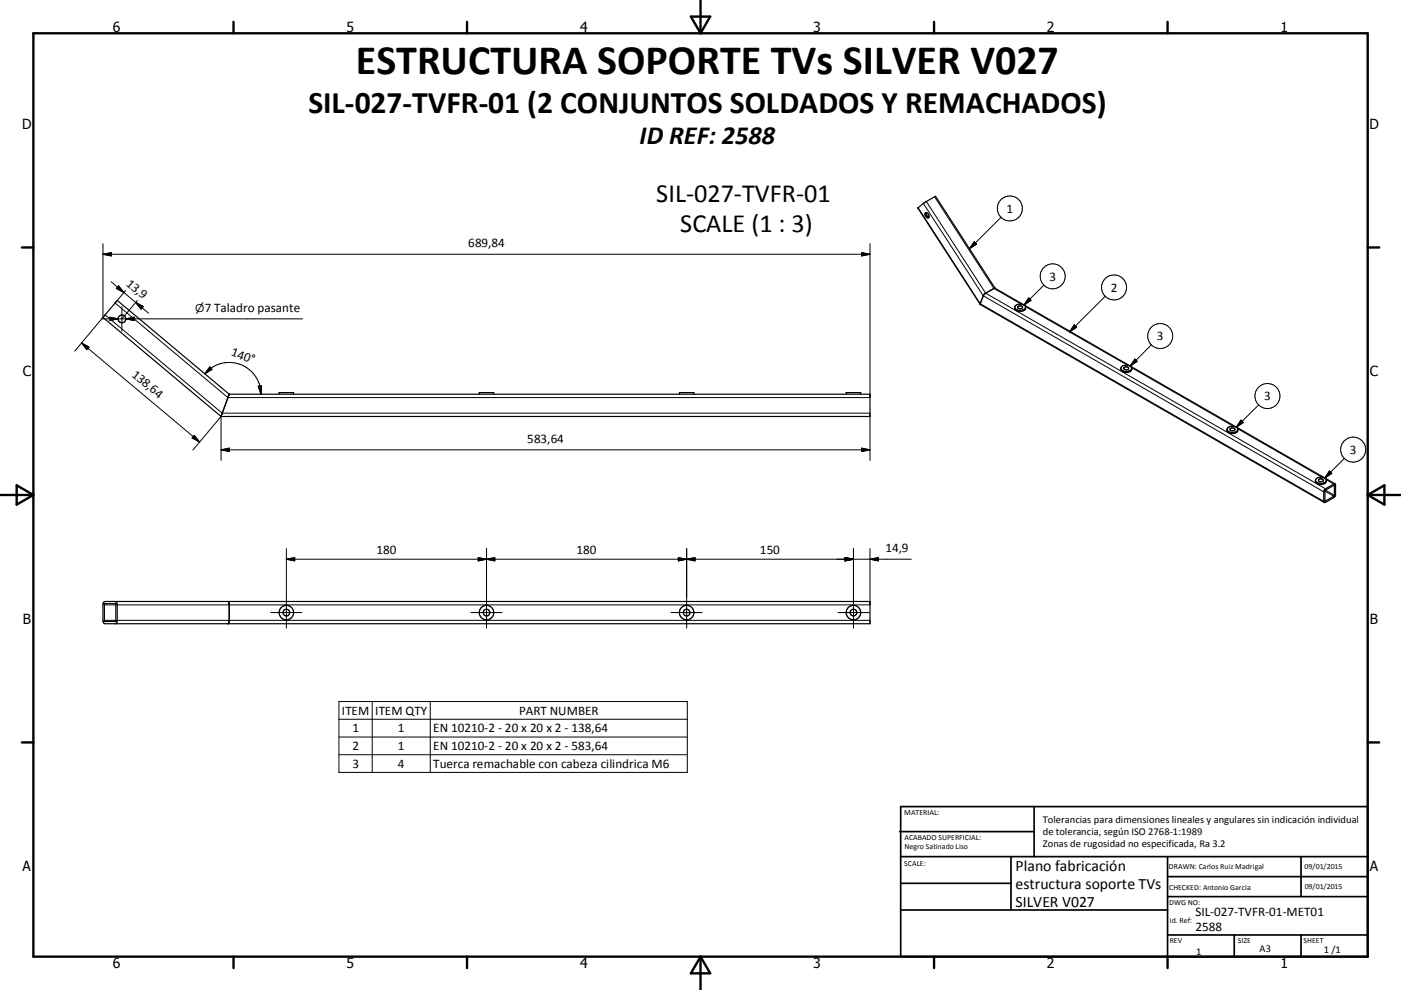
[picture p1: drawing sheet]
<svg xmlns="http://www.w3.org/2000/svg" width="420mm" height="297mm" viewBox="0 0 420 297" stroke-linecap="round" stroke-linejoin="round" font-family="sans-serif">
<g fill="none" stroke="#000" stroke-width=".36">
<path d="M280.5 58.9l-2.9 1.6-2.4 1.9 18.7 28.9M280.5 58.9h.1M280.5 58.9l17.8 27.6M277.7 63.8a1.29 1.29 0 0 0 .8 1.4M277.7 63.8a1.18 1.18 0 0 1 .8 1.4M277.7 63.8a.88 .88 0 0 0-.3 1 .88 .88 0 0 0 .9 .6l.2-.2M30.9 95.2h.1M30.9 95.2l35.4 29.7M30.9 95.2l4.3-5.1 33.5 28.2M293.9 91.4l103.1 59.4M298.3 86.5l-3.2 1.8-1.2 3.1M298.3 86.5l102 58.7"/>
<path d="M304.2 92.2a1.91 1.91 0 0 0 3.3 .1M304.4 91.7a2.13 2.13 0 0 1 3.1 .4 1.63 1.63 0 0 1-2.6 1.1 .94 .94 0 0 1-.5-1.5zM305.2 92a.73 .73 0 0 1 .8-.3 .73 .73 0 0 1 .5 .7 .71 .71 0 0 1-.8 .3 .71 .71 0 0 1-.5-.7zM68.7 118.3l-2.4 6.6M68.7 118.3h192.1v6.6h-194.5M83.7 118.3v-.5h4.3v.5M143.7 118.3v-.5h4.3v.5M203.7 118.3v-.5h4.3v.5M253.7 118.3v-.5h4.3v.5M336.2 110.1a2 2 0 0 1 3.1 .4 1.66 1.66 0 0 1-2.6 1.1 .94 .94 0 0 1-.5-1.5zM337 110.3a.72 .72 0 0 1 .8-.3 .72 .72 0 0 1 .5 .7 .79 .79 0 0 1-1.3-.4zM339.3 110.5a1.93 1.93 0 0 1-3.3 .1"/>
<path d="M66.3 124.9h.1M368.1 128.4a1.97 1.97 0 0 1 3 .4 1.64 1.64 0 0 1-2.6 1.1 .93 .93 0 0 1-.4-1.5zM368.8 128.6a.76 .76 0 0 1 .8-.3 .76 .76 0 0 1 .6 .7 .75 .75 0 0 1-.8 .3 .75 .75 0 0 1-.6-.7zM371.1 128.8a1.93 1.93 0 0 1-3.2 .1M394.6 143.6a2.14 2.14 0 0 1 3 .3 1.62 1.62 0 0 1-2.6 1.2 .92 .92 0 0 1-.4-1.5zM395.4 143.9a.76 .76 0 0 1 .8-.3 .76 .76 0 0 1 .5 .7 .71 .71 0 0 1-.8 .3 .71 .71 0 0 1-.5-.7zM397.4 147l2.6-1.4v3.1l-2.7 1.6-.1-2.9zM397.6 144.1a1.89 1.89 0 0 1-3.2 .1M400 145.6h.1M400.3 145.2l.1 .3-.1 3.4-2.9 1.8-.4 .1M400.3 145.2l-2.9 1.4-.5 .6v3.2l.1 .4M31.1 180.7l.4-.2h229.3v6.6h-229.3l-.5-.4-.1-.6v-4.6z"/>
<path d="M31.4 181.1l3.3 .1-.1 5.2h-3.2zM34.5 180.5l.5 .3 .2 .7-.1 4.8-.2 .6-.4 .2M68.3 180.5l.4 1v4.6l-.4 1"/>
<circle cx="36.6" cy="95.7" r="1.17"/>
<circle cx="85.9" cy="183.8" r="1"/>
<circle cx="85.9" cy="183.8" r="2.17"/>
<circle cx="145.9" cy="183.8" r=".99"/>
<circle cx="145.9" cy="183.8" r="2.17"/>
<circle cx="205.9" cy="183.8" r="2.16"/>
<circle cx="205.9" cy="183.8" r="1.01"/>
<circle cx="255.9" cy="183.8" r="2.17"/>
<circle cx="255.9" cy="183.8" r="1"/>
</g>
<g fill="none" stroke="#000" stroke-width=".3">
<path d="M280.2 59l17.8 27.5 8.2 4.8M30.9 73.1v22.1l-8.5 10.1M30.9 76.3h229.9M30.9 76.3l2.5-.5v1zM258.3 75.8l2.5 .5-2.5 .5zM260.8 73.1v46.2h-192.5l-33.8-28.4 3.1-3.7M275.3 62.3l18.6 28.8 103 59.3M276.8 61l18 27.8 102.1 58.8M277.7 60.5l17.8 27.5 101.9 58.6M292.1 72.5l.7 .7-2.1 1.4zM300.1 65.2l-9.4 9.4M30.4 95.7h60.3"/>
<path d="M31.5 94.5l35.1 29.5h194.2M32.9 95.2l2.5 .5-2.5 .5zM33.3 84.5l3.8 3.3M35.6 85.8l1.5 2-2.2-1.3zM36.5 92v7.3M37.1 87.8l3.6 2.9M37.7 95.7l2.5-.5v1zM40.7 90.7l3.8 3.3M40.7 90.7l2.2 1.3-.6 .7zM41.2 90.1l-4.5 5.4M307.4 92l30.6 17.6M308.4 89.4l.7 .7-2.1 1.4z"/>
<path d="M313 85.6l-6 5.9M322.1 97.5l.7 .7-2.1 1.4zM331.3 88.9l-10.6 10.7M24.4 102.9l35.4 29.7M24.4 102.9l2.3 1.2-.7 .8zM61.4 112.1a9.5 9.5 0 0 1 5.2-3.1 9.6 9.6 0 0 1 11.3 6.8l.3 2.5M62.9 110.1l.7 .7-2.2 1.3zM77.4 115.9l1-.2-.2 2.6zM339.2 110.3l30.6 17.6M340.2 107.7l.7 .7-2.1 1.4zM345.2 103.5l-6.4 6.3M57.8 135l8.5-10.1v13.2"/>
<path d="M58.2 130.6l1.6 2-2.2-1.2zM66.3 135h194.5M66.3 135l2.5-.5v.9zM258.3 134.5l2.5 .5-2.5 .4zM260.8 124.9v13.2M371.1 128.6l25.3 14.6M372 126l.8 .8-2.2 1.4zM377.4 121.5l-6.8 6.7M403.1 137.5l-5.9 5.9M397.2 150.2l.2 .1M397.2 147.4l2.7 1.5M397.4 147l2.7 1.6"/>
<path d="M397.6 143.9l2.3 1.3M398.6 141.3l.7 .7-2.1 1.4zM399.9 145.6l.2 .1M85.9 164.6v23.9M85.9 167.8h187.3M85.9 167.8l2.4-.5v1zM143.4 167.3l2.5 .5-2.5 .5zM145.9 164.6v23.9M145.9 167.8l2.4-.5v1zM203.4 167.3l2.5 .5-2.5 .5zM205.9 164.6v23.9M205.9 167.8l2.5-.5v1z"/>
<path d="M253.4 167.3l2.5 .5-2.5 .5zM255.9 164.6v23.9M260.8 164.6v16.9h-225.6M260.8 167.8l2.5-.5v1zM31.3 181.5h3.4M31.3 186.1h3.4M35.2 186.1h225.6M81.2 183.8h9.3M141.2 183.8h9.3M201.2 183.8h9.3M251.2 183.8h9.3M101.6 210.5h104.5v21.2h-104.5z"/>
<path d="M101.6 215.8h104.5M111.6 210.5v21.2M129 210.5v21.2M101.6 221.1h104.5M101.6 226.4h104.5"/>
<circle cx="302.8" cy="62.5" r="3.7"/>
<circle cx="315.6" cy="82.9" r="3.7"/>
<circle cx="334" cy="86.2" r="3.8"/>
<circle cx="347.8" cy="100.8" r="3.8"/>
<circle cx="380" cy="118.8" r="3.7"/>
<circle cx="405.7" cy="134.9" r="3.7"/>
</g>
<g fill="none" stroke="#000" stroke-width=".71">
<path d="M10 10h400v277h-400zM70 6.6v3.4M140 6.6v3.4M207.1 5h5.8l-2.9 5zM210 0v10M280 6.6v3.4M350 6.6v3.4M6.6 74.2h3.4M410 74.2h3.5M0 148.5h10M5 145.6l5 2.9-5 2.9zM410 148.5h10.1"/>
<path d="M410 148.5l5.1-2.9v5.8zM6.6 222.7h3.4M410 222.7h3.5M70 287v3.4M140 287v3.4M210 287v10M210 287l2.9 5h-5.8zM280 287v3.4M350 287v3.4"/>
</g>
<g fill="none" stroke="#000" stroke-width=".51">
<path d="M269.7 249.5h40.3M270 242h140v45h-140zM270 257h140M303.1 257v16M310 242v15M350 257v30M390.1 257v12M270 265h33.1M270 273h80M350 269h60M350 263h60M350 280.5h60"/>
<path d="M370 280.5v6.5M390.1 280.5v6.5"/>
</g>
<g fill="#000" stroke="#000" stroke-width=".3">
<path d="M30.9 76.3l2.5-.5v1zM258.3 75.8l2.5 .5-2.5 .5zM292.1 72.5l.7 .7-2.1 1.4zM32.9 95.2l2.5 .5-2.5 .5zM35.6 85.8l1.5 2-2.2-1.3zM37.7 95.7l2.5-.5v1zM40.7 90.7l2.2 1.3-.6 .7zM308.4 89.4l.7 .7-2.1 1.4zM322.1 97.5l.7 .7-2.1 1.4zM24.4 102.9l2.3 1.2-.7 .8zM62.9 110.1l.7 .7-2.2 1.3zM77.4 115.9l1-.2-.2 2.6z"/>
<path d="M340.2 107.7l.7 .7-2.1 1.4zM58.2 130.6l1.6 2-2.2-1.2zM66.3 135l2.5-.5v.9zM258.3 134.5l2.5 .5-2.5 .4zM372 126l.8 .8-2.2 1.4zM398.6 141.3l.7 .7-2.1 1.4zM85.9 167.8l2.4-.5v1zM143.4 167.3l2.5 .5-2.5 .5zM145.9 167.8l2.4-.5v1zM203.4 167.3l2.5 .5-2.5 .5zM205.9 167.8l2.5-.5v1zM253.4 167.3l2.5 .5-2.5 .5z"/>
<path d="M260.8 167.8l2.5-.5v1z"/>
</g>
<text font-size="12.6" x="106.7" y="22.1">ESTRUCTURA SOPORTE TVs SILVER V027</text>
<text font-size="9.4" x="92.5" y="33.9">SIL-027-TVFR-01 (2 CONJUNTOS SOLDADOS Y REMACHADOS)</text>
<g font-size="7.9">
<text x="191.8" y="43.3">ID REF: 2588</text>
<text x="196.8" y="60.6">SIL-027-TVFR-01</text>
<text x="204" y="69.7">SCALE (1 : 3)</text>
</g>
<g font-size="4.7">
<text x="304.5" y="261.2">Plano fabricación</text>
<text x="304.5" y="266.6">estructura soporte TVs</text>
<text x="304.5" y="272">SILVER V027</text>
</g>
<g font-size="4.2">
<text x="33.9" y="9.6">6</text>
<text x="103.9" y="9.6">5</text>
<text x="173.9" y="9.6">4</text>
<text x="243.8" y="9.6">3</text>
<text x="313.9" y="9.6">2</text>
<text x="383.9" y="9.6">1</text>
<text x="6.7" y="38.7">D</text>
<text x="410.5" y="38.7">D</text>
<text x="6.9" y="112.9">C</text>
<text x="410.7" y="112.9">C</text>
<text x="6.9" y="187.1">B</text>
<text x="410.7" y="187.1">B</text>
<text x="6.8" y="261.4">A</text>
<text x="410.7" y="261.4">A</text>
<text x="33.9" y="290.4">6</text>
<text x="103.9" y="290.4">5</text>
<text x="173.9" y="290.4">4</text>
<text x="243.8" y="290.4">3</text>
<text x="313.9" y="290.4">2</text>
<text x="383.9" y="290.4">1</text>
</g>
<g font-size="3.9">
<text x="301.8" y="63.8">1</text>
<text x="140.4" y="74.3">689,84</text>
<text x="37.6" y="85.4" transform="rotate(40 37.6 85.4)">13,9</text>
<text x="314.6" y="84.2">3</text>
<text x="333" y="87.5">2</text>
<text x="61.4" y="93.5">7 Taladro pasante</text>
<text x="69.1" y="106.6" transform="rotate(20 69.1 106.6)">140°</text>
<text x="346.8" y="102.1">3</text>
<text x="39.3" y="112.7" transform="rotate(40 39.3 112.7)">138,64</text>
<text x="379" y="120.1">3</text>
<text x="158.1" y="132.8">583,64</text>
<text x="404.7" y="136.1">3</text>
<text x="112.9" y="166.2">180</text>
<text x="172.9" y="166.2">180</text>
<text x="227.8" y="166.2">150</text>
<text x="265.5" y="165.7">14,9</text>
<text x="102.5" y="214.4">ITEM</text>
<text x="112.5" y="214.4">ITEM QTY</text>
<text x="155.6" y="214.4">PART NUMBER</text>
<text x="105.7" y="219.7">1</text>
<text x="119.3" y="219.7">1</text>
<text x="129.9" y="219.7">EN 10210-2 - 20 x 20 x 2 - 138,64</text>
<text x="105.7" y="225">2</text>
<text x="119.3" y="225">1</text>
<text x="129.9" y="225">EN 10210-2 - 20 x 20 x 2 - 583,64</text>
<text x="105.7" y="230.4">3</text>
<text x="119.3" y="230.3">4</text>
<text x="129.9" y="230.4">Tuerca remachable con cabeza cilindrica M6</text>
<text x="358.4" y="274.9">SIL-027-TVFR-01-MET01</text>
<text x="358.4" y="279.4">2588</text>
</g>
<text font-size="3.3" x="58.5" y="93.5">⌀</text>
<g font-size="3.1">
<text x="312.7" y="246.8">Tolerancias para dimensiones lineales y angulares sin indicación individual</text>
<text x="312.7" y="250.4">de tolerancia, según ISO 2768-1:1989</text>
<text x="312.7" y="254">Zonas de rugosidad no especificada, Ra 3.2</text>
<text x="358.6" y="286.5">1</text>
<text x="377.6" y="285.6">A3</text>
<text x="396.9" y="285.9">1 /1</text>
</g>
<g font-size="2.4">
<text x="271.1" y="244.4">MATERIAL:</text>
<text x="271.2" y="252">ACABADO SUPERFICIAL:</text>
<text x="271.2" y="254.7">Negro Satinado Liso</text>
<text x="271.1" y="259.7">SCALE:</text>
<text x="350.4" y="260.8">DRAWN: Carlos Ruiz Madrigal</text>
<text x="391.1" y="260.6">09/01/2015</text>
<text x="350.5" y="267">CHECKED: Antonio Garcia</text>
<text x="391.2" y="266.7">09/01/2015</text>
<text x="350.5" y="271.4">DWG NO:</text>
<text x="350.7" y="276.9">Id. Ref:</text>
<text x="350.7" y="282.8">REV</text>
<text x="371.1" y="282.9">SIZE</text>
<text x="390.8" y="283">SHEET</text>
</g>
</svg>
